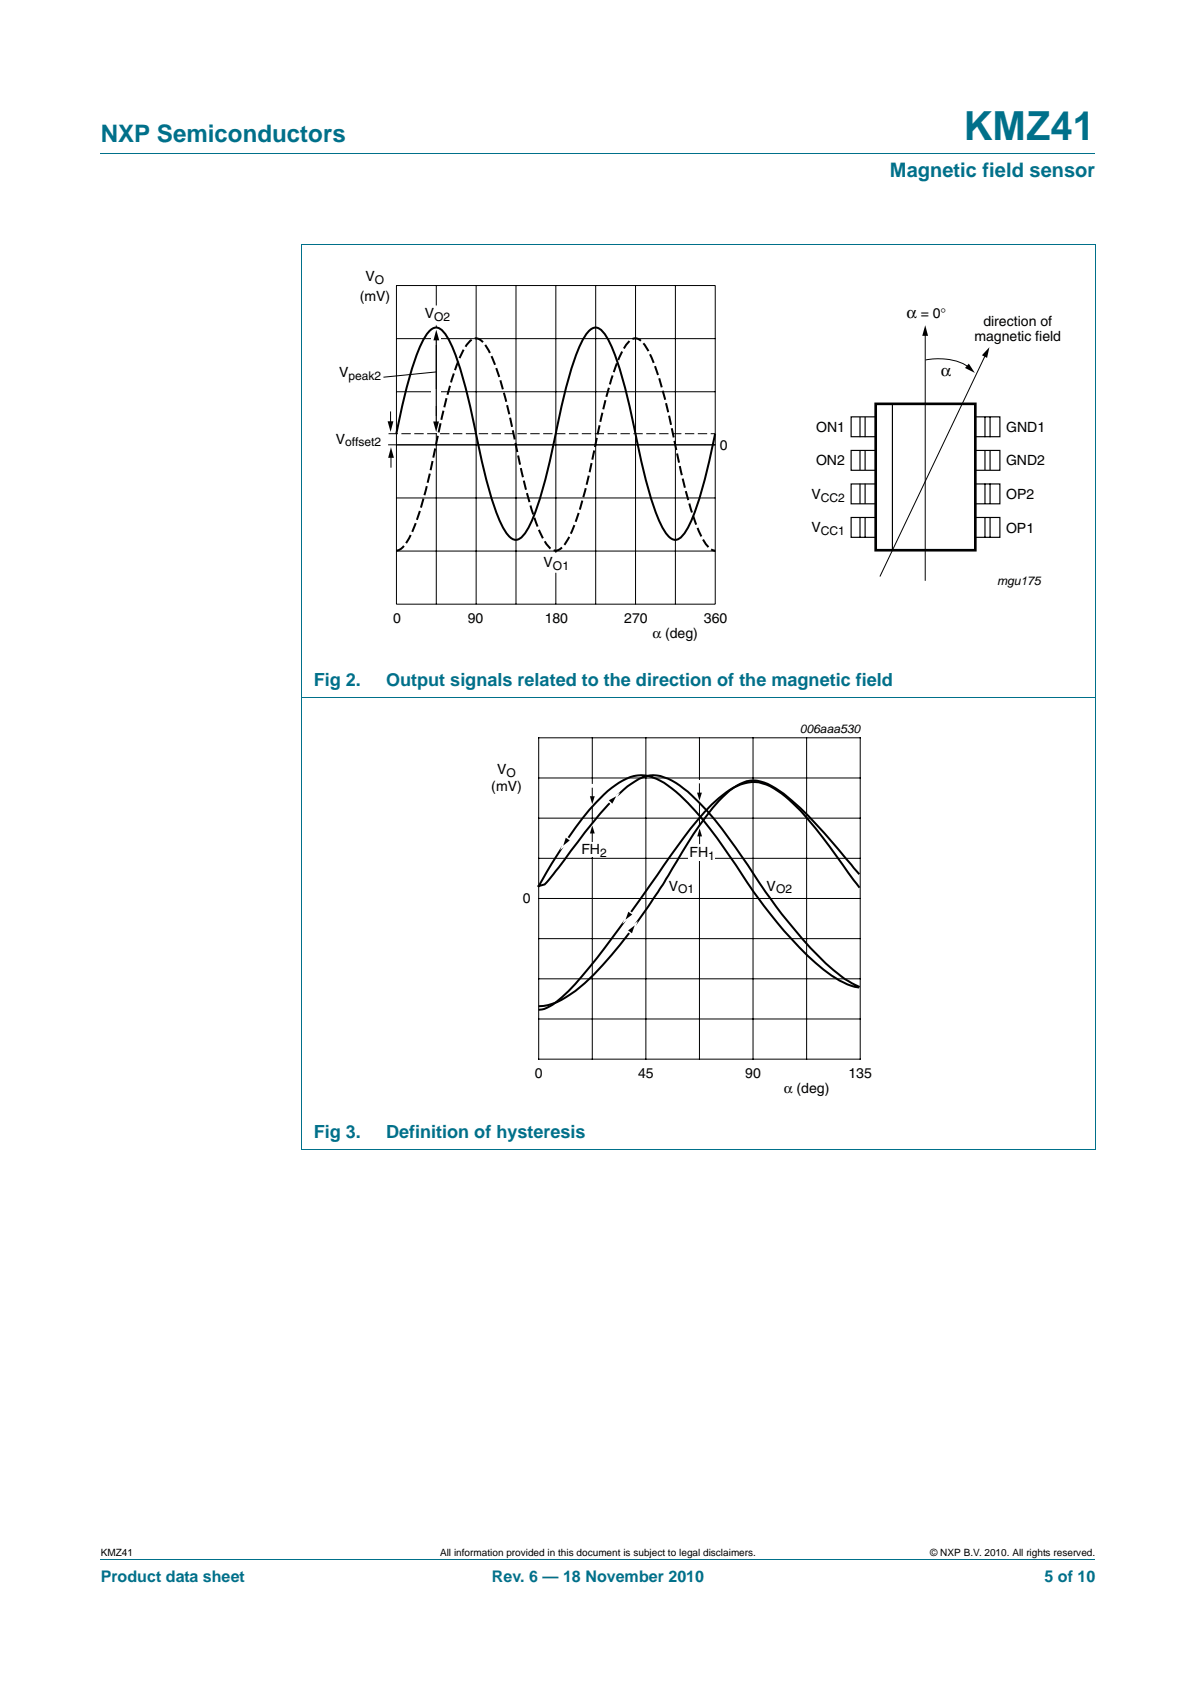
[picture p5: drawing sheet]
<svg xmlns="http://www.w3.org/2000/svg" width="210mm" height="297mm" viewBox="0 0 210 297" stroke-linecap="round" stroke-linejoin="round" font-family="sans-serif">
<path d="M17.7 27h174.6M52.9 42.9h139.4M53 42.9v159M192.3 42.9v159M52.9 122.6h139.4M52.9 201.9h139.4M17.7 273.9h174.6" fill="none" stroke="#00708a" stroke-width=".18"/>
<path d="M153.7 70.9h17.5v25.8h-17.5z" fill="none" stroke="#000" stroke-width=".46"/>
<g fill="none" stroke="#000" stroke-width=".2">
<path d="M149.4 73.2h4.3v3.5h-4.3zM149.4 79.1h4.3v3.5h-4.3zM151 73.2v3.6M151 79.1v3.5M151.9 73.2v3.6M151.9 79.1v3.5M156.7 71v25.7M171.2 73.2h4.4v3.5h-4.4zM171.2 79.1h4.4v3.5h-4.4zM172.9 73.2v3.6M172.9 79.1v3.4M173.8 73.2v3.6"/>
<path d="M173.8 79.1v3.4M149.4 85h4.3v3.5h-4.3zM149.4 90.9h4.3v3.5h-4.3zM151 85v3.5M151 90.9v3.6M151.9 85v3.5M151.9 90.9v3.6M171.2 85h4.4v3.5h-4.4zM171.2 90.9h4.4v3.5h-4.4zM172.9 85v3.5M172.9 90.9v3.6M173.8 85v3.5"/>
<path d="M173.8 90.9v3.6"/>
</g>
<g fill="none" stroke="#000" stroke-width=".18">
<path d="M69.6 50.2h56v55.9h-56zM69.6 59.5h56M76.6 50.2v55.9M83.6 50.2v55.9M90.6 50.2v55.9M97.6 50.2v55.9M104.6 50.2v55.9M111.6 50.2v55.9M118.6 50.2v55.9M162.4 58.2v43.8M68.1 78.1h57.5M68.6 72.3v2.8"/>
<path d="M68.6 79.3v2.9M69.6 68.8h56M162.5 63.2a10.5 10.5 0 0 1 7.5 1.2l.5 .5M173.2 62l-18.7 39.3M69.6 87.5h56M69.6 96.8h56"/>
</g>
<path d="M162.4 57.1l.5 1.9h-1zM68.1 74h1l-.5 1.9zM170.1 63.9l1 1.6-1.7-.9zM173.7 61l-.4 1.9-.9-.5zM68.6 78.6l.6 1.8h-1.1z" fill="#000"/>
<g fill="#fff" stroke="#fff" stroke-width=".21">
<path d="M73.5 53.8h6v3.3h-6z"/>
<path d="M94.7 97.2h6.1v3.3h-6.1z"/>
</g>
<path d="M68.2 76.2h57.3" fill="none" stroke="#000" stroke-width=".18" stroke-dasharray="1.6 .6" stroke-linecap="butt"/>
<g fill="#fff">
<path d="M75.8 57.7h1.7v2.9h-1.7z"/>
<path d="M75.8 73.2h1.7v2.8h-1.7z"/>
<path d="M75.8 68.4h1.7v2.8h-1.7z"/>
</g>
<path d="M76.6 58.7v15.6" fill="none" stroke="#000" stroke-width=".21"/>
<path d="M76.6 57.9l.5 1.9h-1zM76.1 74h1l-.5 1.9z" fill="#000"/>
<path d="M69.6 76.2l.1-.5a84.2 84.2 0 0 1 4.2-15.1l1.3-2.2 .7-.6 .7-.3 .7 .3a9.6 9.6 0 0 1 2.6 4.3 126.1 126.1 0 0 1 4.2 16.5 73 73 0 0 0 3.8 13.1l1.3 2.3 .7 .6 .7 .2 .7-.2a9.6 9.6 0 0 0 2.6-4.3 126.1 126.1 0 0 0 4.2-16.5 73 73 0 0 1 3.8-13.2l1.3-2.2 .7-.6 .7-.3 .7 .3a9.6 9.6 0 0 1 2.6 4.3 126.1 126.1 0 0 1 4.2 16.5 73 73 0 0 0 3.7 13.1l1.4 2.3 .7 .6 .7 .2 .7-.2a9.6 9.6 0 0 0 2.6-4.3 105.1 105.1 0 0 0 3.7-14.1" fill="none" stroke="#000" stroke-width=".35"/>
<path d="M69.6 96.7l.7-.2a9.5 9.5 0 0 0 2.6-4.4 128.2 128.2 0 0 0 4.2-16.4 74.4 74.4 0 0 1 3.8-13.2l1.3-2.2 .7-.7 .6-.2 .8 .2a9.5 9.5 0 0 1 2.6 4.4 128.2 128.2 0 0 1 4.1 16.5 74.4 74.4 0 0 0 3.9 13.1l1.3 2.3 .7 .6 .7 .2 .7-.2a9.5 9.5 0 0 0 2.6-4.4 128.2 128.2 0 0 0 4.1-16.4 74.4 74.4 0 0 1 3.9-13.2l1.3-2.2 .6-.7 .7-.2 .8 .2a9.5 9.5 0 0 1 2.6 4.4 128.3 128.3 0 0 1 4.1 16.5 74.4 74.4 0 0 0 3.8 13.1l1.4 2.3 .6 .6 .7 .2" fill="none" stroke="#000" stroke-width=".35" stroke-dasharray="1.6 .6" stroke-linecap="butt"/>
<g fill="none" stroke="#000" stroke-width=".18">
<path d="M76.6 65.3l-9.3 1M94.6 129.6h56.4v56.5h-56.4zM94.6 136.7h56.4M104 129.6v56.5M113.4 129.6v56.5M122.8 129.6v56.5M132.2 129.6v56.5M141.6 129.6v56.5M94.6 157.8h56.4M94.6 150.8h56.4M94.6 143.7h56.4M94.6 179h56.4"/>
<path d="M94.6 171.9h56.4M94.6 164.9h56.4"/>
</g>
<path d="M81.9 126.8h81.5v66.3h-81.5z" fill="none" stroke="#fff" stroke-width=".18"/>
<g fill="#fff">
<path d="M103.1 137.7h1.8l-.1 4h-1.7z"/>
<path d="M103.1 144.6h1.8l-.1 4h-1.7z"/>
</g>
<path d="M104 138.5v1.6" fill="none" stroke="#000" stroke-width=".18"/>
<path d="M103.6 139.9h.8l-.4 1.4z" fill="#000"/>
<path d="M102 147.8h4.7v2.7h-4.7z" fill="#fff"/>
<path d="M104 146.1v1.7" fill="none" stroke="#000" stroke-width=".18"/>
<path d="M104 145l.4 1.4h-.8z" fill="#000"/>
<g fill="#fff">
<path d="M120.8 145.2h4.7v6.1h-4.7z"/>
<path d="M122.2 137.1h1.4v3.8h-1.4z"/>
</g>
<path d="M150.8 153.4l-.9-.9a127.4 127.4 0 0 0-9.4-10.6 22.4 22.4 0 0 0-5.7-4.2 5.3 5.3 0 0 0-5.5 .3l-1.2 .9a49.1 49.1 0 0 0-9.2 12.3 120.9 120.9 0 0 1-13.1 18.3 22.4 22.4 0 0 1-8.8 6.8l-1.5 .4h-.8M150.8 155.8l-1.8-2.5a73.8 73.8 0 0 0-10.4-12.8 10.9 10.9 0 0 0-6-3.1 8.1 8.1 0 0 0-5.1 1.8 36.1 36.1 0 0 0-7.5 8l-4.6 6.5a246.3 246.3 0 0 1-14.4 19.2 16.7 16.7 0 0 1-5.4 4.3l-.9 .2M150.8 173.3l-2.5-1.3a59.9 59.9 0 0 1-11-11.4l-3.9-5.4a128.6 128.6 0 0 0-9.2-12.7 23.2 23.2 0 0 0-6.9-5.7 5.8 5.8 0 0 0-6.4 .9l-2.1 1.6a52 52 0 0 0-7.3 8.6l-5.5 7.1-.4 .4-1 .2a100.6 100.6 0 0 1 8.9-13.3 19.5 19.5 0 0 1 6.5-5.5 6 6 0 0 1 5.9 .3 26 26 0 0 1 7.5 6.9 170.2 170.2 0 0 1 8.9 12.7 70 70 0 0 0 12.3 13.6 14.1 14.1 0 0 0 6.1 3.1" fill="none" stroke="#000" stroke-width=".35"/>
<path d="M122.8 137.7v1.8M122.8 146.6v1.6" fill="none" stroke="#000" stroke-width=".18"/>
<path d="M122.4 139.2h.8l-.4 1.4zM99.3 147.2l.7 .4-1.1 1zM106.9 140.6l1.3-.7-.7 1.3zM122.8 145.5l.5 1.4h-.9zM110.3 163.4l1.1-.9-.4 1.4zM110.3 160.2l.7 .4-1.2 .9z" fill="#000"/>
<path d="M99.3 147.2l.7 .4-1.1 1zM106.9 140.6l1.3-.7-.7 1.3zM110.3 163.4l1.1-.9-.4 1.4zM110.3 160.2l.7 .4-1.2 .9z" fill="#000" stroke="#fff" stroke-width=".53"/>
<text font-size="7" fill="#00708a" x="169.2" y="24.6">KMZ41</text>
<text font-size="4.2" fill="#00708a" x="17.7" y="24.9">NXP Semiconductors</text>
<text font-size="3.5" fill="#00708a" x="156.3" y="31.1">Magnetic field sensor</text>
<g font-size="3.2" fill="#00708a">
<text x="55.1" y="120.4">Fig 2.</text>
<text x="67.8" y="120.4">Output signals related to the direction of the magnetic field</text>
<text x="55.1" y="199.8">Fig 3.</text>
<text x="67.8" y="199.8">Definition of hysteresis</text>
</g>
<g font-size="2.9">
<text x="159.1" y="55.8">α</text>
<text x="165.2" y="66.1">α</text>
</g>
<g font-size="2.8" fill="#00708a">
<text x="17.7" y="277.9">Product data sheet</text>
<text x="86.4" y="277.9">Rev. 6 — 18 November 2010</text>
<text x="183.4" y="277.9">5 of 10</text>
</g>
<g font-size="2.5">
<text x="63.2" y="52.9">(mV)</text>
<text x="64.2" y="49.4">V</text>
<text x="74.6" y="55.9">V</text>
<text x="161.6" y="55.8">= 0°</text>
<text x="171.1" y="59.9">magnetic field</text>
<text x="172.6" y="57.2">direction of</text>
<text x="59.5" y="66.2">V</text>
<text x="59" y="77.9">V</text>
<text x="143.3" y="75.8">ON1</text>
<text x="176.7" y="75.8">GND1</text>
<text x="126.4" y="79">0</text>
<text x="143.3" y="81.7">ON2</text>
<text x="176.6" y="81.7">GND2</text>
<text x="142.5" y="87.6">V</text>
<text x="176.7" y="87.7">OP2</text>
<text x="142.5" y="93.5">V</text>
<text x="176.6" y="93.6">OP1</text>
<text x="95.4" y="99.6">V</text>
<text x="69" y="109.4">0</text>
<text x="82.1" y="109.4">90</text>
<text x="95.6" y="109.4">180</text>
<text x="109.6" y="109.4">270</text>
<text x="114.5" y="112">α (deg)</text>
<text x="123.6" y="109.4">360</text>
<text x="87.3" y="136">V</text>
<text x="86.3" y="139">(mV)</text>
<text x="102.1" y="150">FH</text>
<text x="121.1" y="150.6">FH</text>
<text x="91.8" y="158.7">0</text>
<text x="117.4" y="156.4">V</text>
<text x="134.6" y="156.4">V</text>
<text x="93.9" y="189.4">0</text>
<text x="112" y="189.4">45</text>
<text x="130.8" y="189.4">90</text>
<text x="137.6" y="192">α (deg)</text>
<text x="149" y="189.4">135</text>
</g>
<g font-size="2.1">
<text x="65.8" y="49.9">O</text>
<text x="76.2" y="56.4">O2</text>
<text x="61.2" y="66.7">peak2</text>
<text x="60.6" y="78.4">offset2</text>
<text x="144.1" y="88.1">CC2</text>
<text x="144.1" y="94">CC1</text>
<text x="97.1" y="100.1">O1</text>
<text x="175" y="102.7">mgu175</text>
<text x="140.4" y="128.8">006aaa530</text>
<text x="88.9" y="136.5">O</text>
<text x="105.4" y="150.5">2</text>
<text x="124.3" y="151.1">1</text>
<text x="119.1" y="156.9">O1</text>
<text x="136.2" y="156.9">O2</text>
</g>
<g font-size="1.8">
<text x="17.7" y="273.3">KMZ41</text>
<text x="77.3" y="273.3">All information provided in this document is subject to legal disclaimers.</text>
<text x="163.3" y="273.3">© NXP B.V. 2010. All rights reserved.</text>
</g>
</svg>
